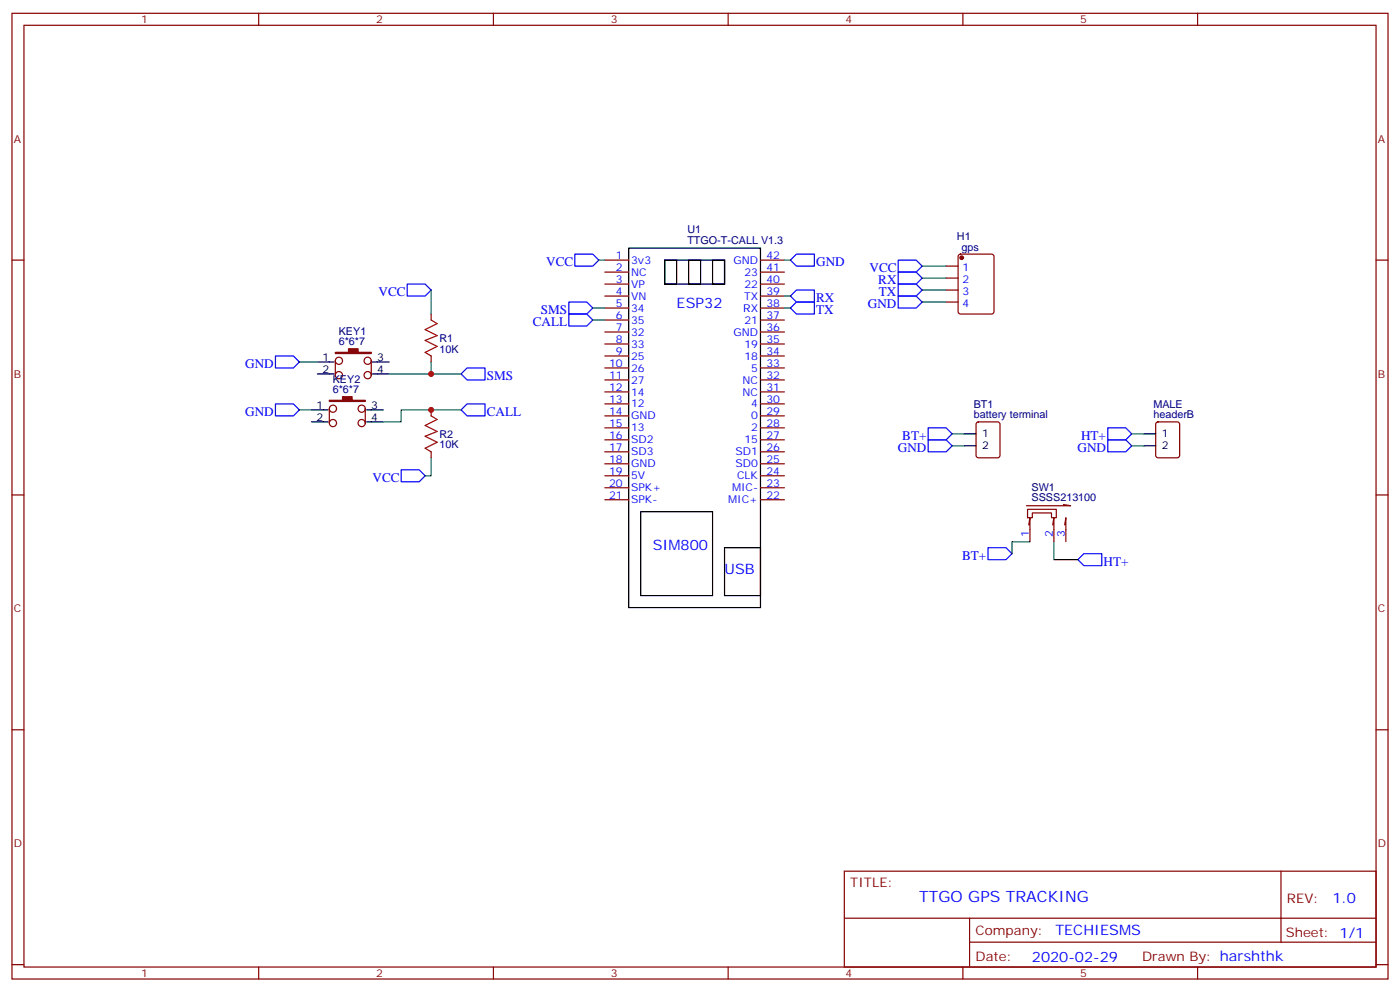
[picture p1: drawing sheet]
<svg xmlns="http://www.w3.org/2000/svg" width="412mm" height="292mm" viewBox="0 0 412 292" stroke-linecap="round" stroke-linejoin="round" font-family="sans-serif">
<g fill="none" stroke="#870000" stroke-width=".35">
<path d="M3.5 3.9h405.4v284.4h-405.4zM7.1 7.4h398.2v277.3h-398.2zM76.2 3.9v3.5M145.3 3.9v3.5M214.5 3.9v3.5M283.6 3.9v3.5M352.8 3.9v3.5M3.5 76.6h3.6M178.2 76.6h7M224 76.6h7.1M278.7 78.4h3.5M282.5 75l.4-.2h9.2l.7 .5v16.5l-.5 .6-9.4 .1-.6-.5-.1-16.5z"/>
<path d="M405.3 76.6h3.6M127 92.5v1.7M178.2 80.1h7M178.2 83.6h7M178.2 87.2h7M178.2 90.7h7M178.2 94.2h7M178.2 97.8h7M224 80.1h7.1M224 83.6h7.1M224 87.2h7.1M224 90.7h7.1"/>
<path d="M224 94.2h7.1M224 97.8h7.1M278.7 81.9h3.5M278.7 85.4h3.5M278.7 88.9h3.5M98.8 106.2v4.3M109.4 106.2v4.3M127 104.8v1.8M178.2 101.3h7M178.2 104.8h7M178.2 108.3h7M178.2 115.4h7"/>
<path d="M178.2 118.9h7M178.2 111.9h7M224 101.3h7.1M224 104.8h7.1M224 108.3h7.1M224 115.4h7.1M224 118.9h7.1M224 111.9h7.1M97 120.3v4.3M99.1 124.6a1.06 1.06 0 0 0-1.5-1 1.06 1.06 0 0 0-.2 1.8 1.06 1.06 0 0 0 1.7-.5v-.3M107.6 120.3v4.3a1.06 1.06 0 0 0-1.5-1 1.06 1.06 0 0 0-.3 1.8 1.06 1.06 0 0 0 1.7-.5l.1-.3M127 120.7v1.7"/>
<path d="M127 133v1.8M178.2 122.4h7M178.2 126h7M178.2 129.5h7M178.2 133h7M178.2 136.6h7M224 122.4h7.1M224 126h7.1M224 129.5h7.1M224 133h7.1M224 136.6h7.1M287.7 124.4l.5-.2h5.7l.6 .4 .1 9.5-.5 .6-5.9 .1-.6-.5-.1-9.4z"/>
<path d="M340.7 124.4l.4-.2h5.7l.6 .4 .1 9.5-.5 .6-5.9 .1-.6-.5-.1-9.4zM3.5 145.7h3.6M178.2 140.1h7M178.2 143.6h7M178.2 147.1h7M224 140.1h7.1M224 143.6h7.1M224 147.1h7.1M302.7 150h8.4v2.4h-1.4v-1.4h-5.6v1.4h-1.4zM303 154.6l.4-2.2v7.1M310.1 154.6l.3-2.2v7.1M313.3 148.6l2.1 .3h-13.1"/>
<path d="M313.6 154.6l.4-2.2v7.1M405.3 145.7h3.6M3.5 214.9h3.6M405.3 214.9h3.6M248.7 256.5h156.6v28.2h-156.6zM377.3 256.5v20.9M248.7 270.4h156.5M285.6 277.4h119.6M285.6 270.4v14.1M3.5 284h3.6M76.2 284.7v3.6M145.3 284.7v3.6"/>
<path d="M214.5 284.7v3.6M283.6 284.7v3.6M352.8 284.7v3.6M405.3 284h3.6"/>
<circle cx="99.8" cy="106.2" r="1.06"/>
<circle cx="99.8" cy="110.5" r="1.06"/>
<circle cx="108.3" cy="110.5" r="1.06"/>
<circle cx="108.3" cy="106.2" r="1.06"/>
<circle cx="98.1" cy="120.3" r="1.06"/>
<circle cx="106.5" cy="120.3" r="1.06"/>
</g>
<g fill="none" stroke="#000" stroke-width=".35">
<path d="M185.2 73.1h38.8v105.8h-38.8zM195.8 76.6h17.6v7h-17.6zM195.8 76.6h3.5v7h-3.5zM202.8 76.6h3.6v7h-3.6zM209.9 76.6h3.5v7h-3.5zM93.5 106.6h4.9M93.5 110.1h4.9M109.7 106.6h5M109.7 110.1h5M91.7 120.7h5M91.7 124.2h5M107.9 120.7h5"/>
<path d="M107.9 124.2h5M284 127.7h3.5M284 131.3h3.5M336.9 127.7h3.5M336.9 131.3h3.5M188.7 150.7h21.2v24.7h-21.2zM213.4 161.3h10.6v14.1h-10.6z"/>
</g>
<g fill="#870000" stroke="#870000" stroke-width=".35">
<path d="M98.8 103.8h3.9v-1.1h2.8v1.1h3.9v.3h-10.6z"/>
<path d="M97 117.9h3.9v-1.1h2.8v1.1h3.9v.3h-10.6z"/>
<circle cx="283.3" cy="75.9" r=".53"/>
</g>
<g fill="none" stroke="#00f" stroke-width=".35">
<path d="M169.3 74.8h5.3l1.8 1.8-1.8 1.8h-5.3zM234.6 74.8h5.3v3.6h-5.3l-1.8-1.8zM264.6 76.6h5.3l1.7 1.8-1.7 1.7h-5.3zM119.9 83.6h5.3l1.8 1.8-1.8 1.8h-5.3zM167.6 88.9h5.3l1.7 1.8-1.7 1.8h-5.3zM167.6 92.5h5.3l1.7 1.7-1.7 1.8h-5.3zM234.6 85.4h5.3v3.5h-5.3l-1.8-1.7zM234.6 88.9h5.3v3.6h-5.3l-1.8-1.8zM264.6 80.1h5.3l1.7 1.8-1.7 1.7h-5.3zM264.6 83.6h5.3l1.7 1.8-1.7 1.8h-5.3zM264.6 87.2h5.3l1.7 1.7-1.7 1.8h-5.3zM81.1 104.8h5.3l1.8 1.8-1.8 1.7h-5.3z"/>
<path d="M81.1 118.9h5.3l1.8 1.8-1.8 1.7h-5.3zM137.6 118.9h5.3v3.5h-5.3l-1.8-1.7zM137.6 108.3h5.3v3.6h-5.3l-1.8-1.8zM118.2 138.3h5.3l1.7 1.8-1.7 1.8h-5.3zM273.4 126h5.3l1.8 1.7-1.8 1.8h-5.3zM273.4 129.5h5.3l1.8 1.8-1.8 1.7h-5.3zM326.3 126h5.3l1.8 1.7-1.8 1.8h-5.3zM326.3 129.5h5.3l1.8 1.8-1.8 1.7h-5.3zM291 161.3h5.3l1.8 1.7-1.8 1.8h-5.3zM319.3 163h5.3v3.5h-5.3l-1.8-1.7z"/>
</g>
<g fill="none" stroke="#008700" stroke-width=".35">
<path d="M176.4 76.6h1.8M231.1 76.6h1.7M271.6 78.4h7.1M127 85.4v7.1M174.6 90.7h3.6M174.6 94.2h3.6M231.1 87.2h1.7M231.1 90.7h1.7M271.6 81.9h7.1M271.6 85.4h7.1M271.6 88.9h7.1M88.2 106.6h5.3"/>
<path d="M114.7 110.1h12.3M127 106.6v3.5h8.8M88.2 120.7h3.5M127 134.8v5.3h-1.8M135.8 120.7h-17.6v3.5h-5.3M280.5 131.3h3.5M280.5 127.7h3.5M333.4 131.3h3.5M333.4 127.7h3.5M303.4 159.5h-5.3v3.5M310.4 159.5v5.3h7.1"/>
</g>
<path d="M127 94.2l1.8 1.1-3.6 1.7 3.6 1.8-3.6 1.4 3.6 1.8-3.6 1.8 1.8 1M127 122.4l1.8 1.1-3.6 1.8 3.6 1.7-3.6 1.4 3.6 1.8-3.6 1.8 1.8 1" fill="none" stroke="#a10000" stroke-width=".35"/>
<g fill="#c00">
<circle cx="127" cy="120.7" r=".88"/>
<circle cx="127" cy="110.1" r=".88"/>
</g>
<text font-size="4.6" fill="#00f" x="270.8" y="265.5">TTGO GPS TRACKING</text>
<g font-size="4.2" fill="#00f">
<text x="199.3" y="90.7">ESP32</text>
<text x="192.3" y="162">SIM800</text>
<text x="213.4" y="169.1">USB</text>
<text x="392.5" y="265.8">1.0</text>
<text x="310.9" y="275.3">TECHIESMS</text>
<text x="304" y="283.1">2020-02-29</text>
</g>
<g font-size="3.9" fill="#00f">
<text x="160.9" y="78.4">VCC</text>
<text x="240.4" y="78.4">GND</text>
<text x="256.1" y="80.1">VCC</text>
<text x="258.7" y="83.6">RX</text>
<text x="111.5" y="87.2">VCC</text>
<text x="240.4" y="88.9">RX</text>
<text x="258.9" y="87.2">TX</text>
<text x="157" y="96">CALL</text>
<text x="159.3" y="92.5">SMS</text>
<text x="240.4" y="92.5">TX</text>
<text x="255.7" y="90.7">GND</text>
<text x="72.2" y="108.3">GND</text>
<text x="143.4" y="111.9">SMS</text>
<text x="72.2" y="122.4">GND</text>
<text x="143.4" y="122.4">CALL</text>
<text x="265.8" y="129.5">BT+</text>
<text x="318.5" y="129.5">HT+</text>
<text x="264.5" y="133">GND</text>
<text x="317.4" y="133">GND</text>
<text x="109.7" y="141.9">VCC</text>
<text x="283.4" y="164.8">BT+</text>
<text x="325.1" y="166.5">HT+</text>
</g>
<g font-size="3.9" fill="#800">
<text x="250.5" y="261.1">TITLE:</text>
<text x="379.1" y="265.8">REV:</text>
<text x="287.4" y="275.3">Company:</text>
<text x="378.7" y="275.9">Sheet: 1/1</text>
<text x="287.4" y="283">Date:</text>
<text x="336.4" y="283.1">Drawn By: harshthk</text>
</g>
<g font-size="3.2" fill="#800">
<text x="41.6" y="6.9">1</text>
<text x="110.8" y="6.9">2</text>
<text x="179.9" y="6.9">3</text>
<text x="249.1" y="6.9">4</text>
<text x="318.2" y="6.9">5</text>
<text x="4.1" y="42">A</text>
<text x="405.9" y="42">A</text>
<text x="4.1" y="111.2">B</text>
<text x="405.9" y="111.2">B</text>
<text x="4.1" y="180.3">C</text>
<text x="405.9" y="180.3">C</text>
<text x="4.1" y="249.4">D</text>
<text x="405.9" y="249.4">D</text>
<text x="41.6" y="287.7">1</text>
<text x="110.8" y="287.7">2</text>
<text x="179.9" y="287.7">3</text>
<text x="249.1" y="287.7">4</text>
<text x="318.2" y="287.7">5</text>
</g>
<g font-size="3.2" fill="#000080">
<text x="202.5" y="71.8">TTGO-T-CALL V1.3</text>
<text x="202.5" y="68.6">U1</text>
<text x="281.9" y="70.8">H1</text>
<text x="283.3" y="73.8">gps</text>
<text x="99.8" y="101.6">6*6*7</text>
<text x="99.8" y="98.6">KEY1</text>
<text x="129.5" y="100.8">R1</text>
<text x="129.5" y="103.8">10K</text>
<text x="98" y="112.7">KEY2</text>
<text x="98" y="115.7">6*6*7</text>
<text x="286.8" y="123.2">battery terminal</text>
<text x="286.8" y="120.1">BT1</text>
<text x="339.8" y="123.2">headerB</text>
<text x="339.8" y="120.1">MALE</text>
<text x="129.5" y="129">R2</text>
<text x="129.5" y="132">10K</text>
<text x="303.9" y="147.5">SSSS213100</text>
<text x="303.9" y="144.5">SW1</text>
</g>
<g font-size="3.2" fill="#00f">
<text x="181.4" y="76.2">1</text>
<text x="185.9" y="77.6">3v3</text>
<text x="216" y="77.6">GND</text>
<text x="225.8" y="76.2">42</text>
<text x="181.4" y="79.8">2</text>
<text x="181.4" y="83.3">3</text>
<text x="185.9" y="81.2">NC</text>
<text x="219.3" y="81.2">23</text>
<text x="225.8" y="83.3">40</text>
<text x="225.8" y="79.8">41</text>
<text x="283.5" y="79.8">1</text>
<text x="283.5" y="83.3">2</text>
<text x="181.4" y="86.8">4</text>
<text x="185.9" y="84.7">VP</text>
<text x="185.9" y="88.2">VN</text>
<text x="219.2" y="88.2">TX</text>
<text x="219.3" y="84.7">22</text>
<text x="225.8" y="86.8">39</text>
<text x="283.5" y="86.8">3</text>
<text x="181.4" y="90.3">5</text>
<text x="181.4" y="93.9">6</text>
<text x="185.9" y="91.8">34</text>
<text x="185.9" y="95.3">35</text>
<text x="218.9" y="91.8">RX</text>
<text x="219.3" y="95.3">21</text>
<text x="225.8" y="93.9">37</text>
<text x="225.8" y="90.3">38</text>
<text x="283.5" y="90.3">4</text>
<text x="181.4" y="97.4">7</text>
<text x="181.4" y="100.9">8</text>
<text x="185.9" y="98.8">32</text>
<text x="216" y="98.8">GND</text>
<text x="225.8" y="100.9">35</text>
<text x="225.8" y="97.4">36</text>
<text x="179.4" y="108">10</text>
<text x="181.4" y="104.5">9</text>
<text x="185.9" y="102.3">33</text>
<text x="185.9" y="105.9">25</text>
<text x="219.3" y="105.9">18</text>
<text x="219.3" y="102.3">19</text>
<text x="225.8" y="108">33</text>
<text x="225.8" y="104.5">34</text>
<text x="179.4" y="111.5">11</text>
<text x="185.9" y="109.4">26</text>
<text x="185.9" y="112.9">27</text>
<text x="218.7" y="112.9">NC</text>
<text x="221.3" y="109.4">5</text>
<text x="225.8" y="111.5">32</text>
<text x="179.4" y="115">12</text>
<text x="179.4" y="118.6">13</text>
<text x="185.9" y="116.5">14</text>
<text x="185.9" y="120">12</text>
<text x="218.7" y="116.5">NC</text>
<text x="221.3" y="120">4</text>
<text x="225.8" y="118.6">30</text>
<text x="225.8" y="115">31</text>
<text x="179.4" y="122.1">14</text>
<text x="179.4" y="125.6">15</text>
<text x="185.9" y="123.5">GND</text>
<text x="221.3" y="123.5">0</text>
<text x="225.8" y="125.6">28</text>
<text x="225.8" y="122.1">29</text>
<text x="179.4" y="129.2">16</text>
<text x="185.9" y="127">13</text>
<text x="185.9" y="130.6">SD2</text>
<text x="219.3" y="130.6">15</text>
<text x="221.3" y="127">2</text>
<text x="225.8" y="129.2">27</text>
<text x="179.4" y="132.7">17</text>
<text x="179.4" y="136.2">18</text>
<text x="185.9" y="134.1">SD3</text>
<text x="185.9" y="137.6">GND</text>
<text x="216.7" y="137.6">SD0</text>
<text x="216.7" y="134.1">SD1</text>
<text x="225.8" y="136.2">25</text>
<text x="225.8" y="132.7">26</text>
<text x="179.4" y="139.7">19</text>
<text x="179.4" y="143.3">20</text>
<text x="185.9" y="141.1">5V</text>
<text x="217.1" y="141.1">CLK</text>
<text x="225.8" y="143.3">23</text>
<text x="225.8" y="139.7">24</text>
<text x="179.4" y="146.8">21</text>
<text x="185.9" y="144.7">SPK+</text>
<text x="185.9" y="148.2">SPK-</text>
<text x="214.5" y="148.2">MIC+</text>
<text x="215.6" y="144.7">MIC-</text>
<text x="225.8" y="146.8">22</text>
<text x="303" y="158" transform="rotate(-90 303 158)">1</text>
<text x="310.1" y="158" transform="rotate(-90 310.1 158)">2</text>
<text x="313.6" y="158" transform="rotate(-90 313.6 158)">3</text>
</g>
<g font-size="3.2">
<text x="95" y="106.2">1</text>
<text x="111.1" y="106.2">3</text>
<text x="95" y="109.7">2</text>
<text x="111.1" y="109.7">4</text>
<text x="93.2" y="120.3">1</text>
<text x="93.2" y="123.9">2</text>
<text x="109.4" y="120.3">3</text>
<text x="109.4" y="123.9">4</text>
<text x="289.3" y="128.8">1</text>
<text x="342.2" y="128.8">1</text>
<text x="289.3" y="132.3">2</text>
<text x="342.2" y="132.3">2</text>
</g>
</svg>
